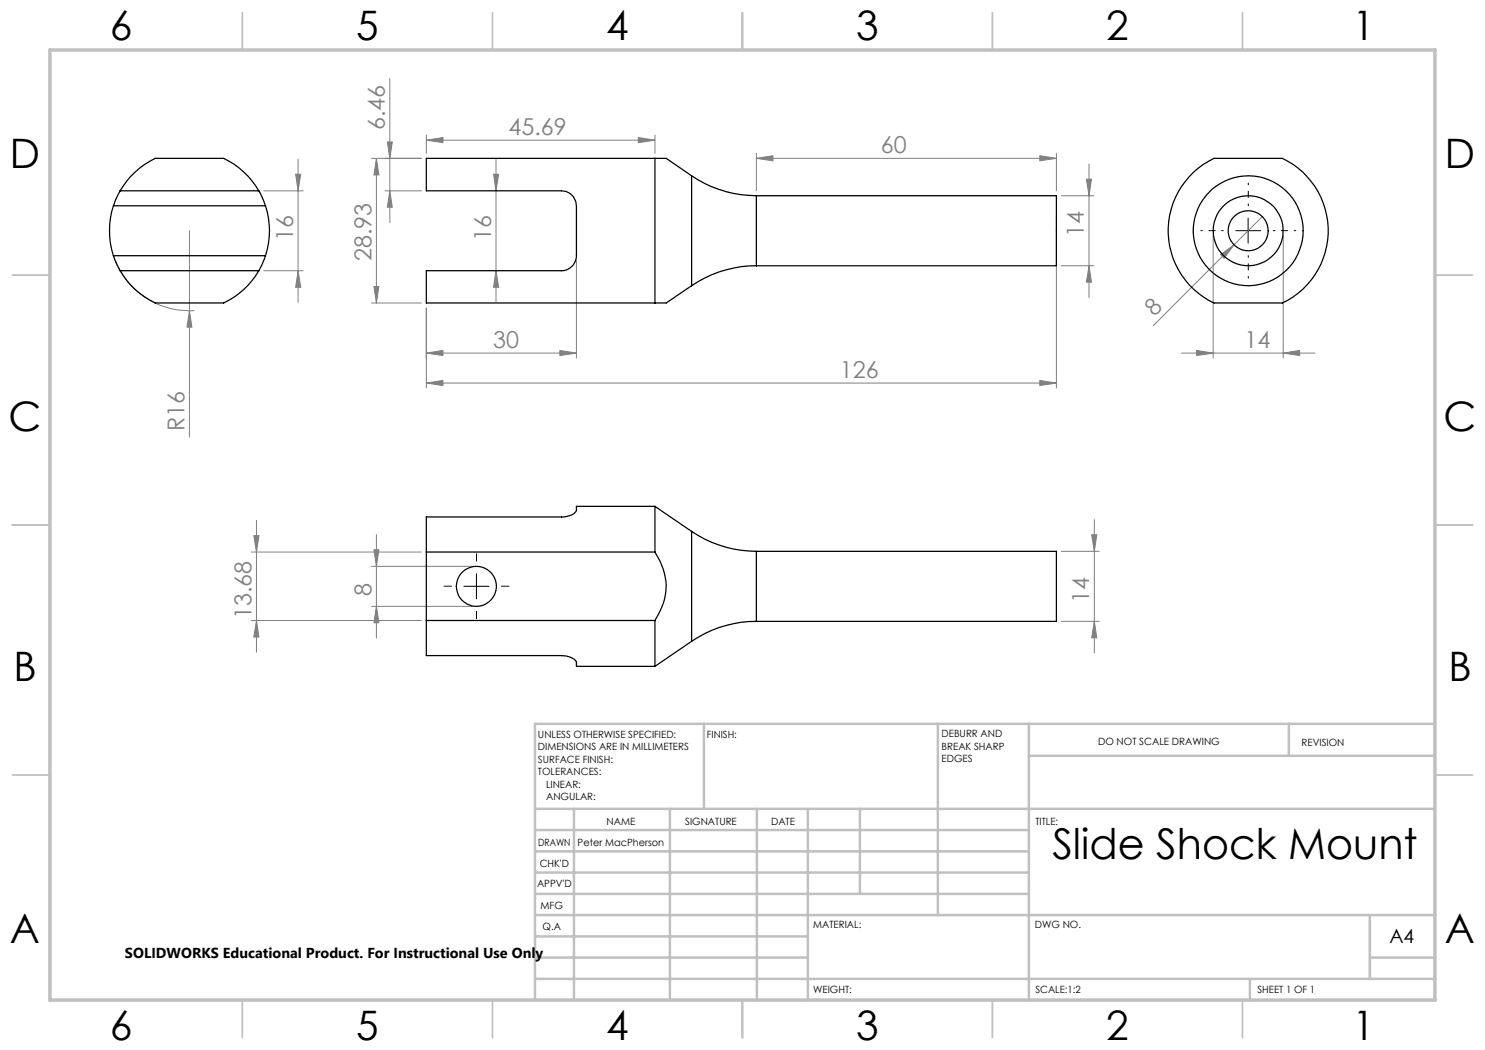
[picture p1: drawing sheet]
<svg xmlns="http://www.w3.org/2000/svg" width="297mm" height="210mm" viewBox="0 0 297 210" stroke-linecap="round" stroke-linejoin="round" font-family="sans-serif">
<g fill="none" stroke="#808080" stroke-width=".2">
<path d="M78 15.7v28.8M52.7 38.2h7.9M59.1 34.8h1l-.5 3.4zM59.6 31.8v28.7M74.3 31.7h10M75.3 31.7l.5 3.3h-1zM75.3 31.7v28.9M77 38.2h7.3M77.5 28.4h1l-.5 3.3zM78 38.2l.5 3.2h-1zM85.3 28l3.3-.5v1zM85.3 27v3.7"/>
<path d="M85.3 28h45.7M98.7 34.8h1l-.5 3.4zM99.2 31.8v28.7M127.7 27.5l3.3 .5-3.3 .5zM131 27v3.7M151.3 31.7l3.3-.6v1.1zM151.3 30.6v7.6M151.3 31.7h60M208 31.1l3.3 .6-3.3 .5zM211.3 30.6v7.6M212.3 39.1h6.5M217.3 35.8h1l-.5 3.3z"/>
<path d="M217.8 32.8v26.7M23 52.1a16 16 0 0 0 15.9 10M37.9 46.1v41.3M52.7 54.1h7.9M59.6 54.1l.5 3.4h-1zM74.8 57.3h1l-.5 3.3zM99.2 54.1l.5 3.4h-1zM115.3 52.1v19.5M211.3 43.1v34.5M212.3 53.2h6.5M217.8 53.2l.5 3.2h-1zM242.6 47.2v24.4"/>
<path d="M244.1 50.9l2.7-1.9-2 2.7zM246.8 49l-16.1 16.1M252.5 43.3l-5.7 5.7M256.6 47.2v24.4M37.9 62.2l.5 3.2h-1zM74.3 60.6h10M85.3 70.6l3.3-.5v1zM85.3 76.6l3.3-.5v1zM85.3 61.6v16M85.3 70.6h30M85.3 76.6h126M112 70.1l3.3 .5-3.3 .5z"/>
<path d="M208 76.1l3.3 .5-3.3 .5zM236.3 70.6h26.7M239.3 70.1l3.3 .5-3.3 .5zM256.6 70.6l3.3-.5v1zM50.3 110.4h34M50.8 107.1h1l-.5 3.3zM51.3 104.1v26.3M74.3 113.3h20M74.8 110h1l-.5 3.3zM75.3 106.9v20.7M212.3 110.3h7.6M218.3 107h1.1l-.5 3.3z"/>
<path d="M218.9 103.9v26.7M50.3 124.1h34M51.3 124.1l.5 3.3h-1zM74.3 121.3h20M75.3 121.3l.5 3.3h-1zM212.3 124.3h7.6M218.9 124.3l.5 3.3h-1.1z"/>
</g>
<path d="M244.7 46.1h-4.5M249.7 41.1v-4.5M249.7 51.1v4.5M254.7 46.1h4.5" fill="none" stroke="#000" stroke-width=".2" stroke-dasharray="15.2 1.3 1.3 1.3" stroke-dashoffset="14.9"/>
<path d="M90.3 117.2h-1.5M95.3 112.2v-1.5M100.3 117.2h1.5M95.3 122.2v1.5" fill="none" stroke="#000" stroke-width=".2" stroke-dasharray="15.2 1.3 1.3 1.3"/>
<path d="M247.2 46.1h4.9M249.6 43.6v5M92.8 117.3h5M95.3 114.8v5" fill="none" stroke="#000" stroke-width=".2"/>
<g fill="none" stroke="#c0c0c0" stroke-width=".35">
<path d="M48.5 2.5v7.5M98.5 2.5v7.5M148.5 2.5v7.5M198.5 2.5v7.5M248.5 2.5v7.5M2.5 55h7.5M287 55h7.5M2.5 105h7.5M287 105h7.5M2.5 155h7.5M287 155h7.5M48.5 200v7.5"/>
<path d="M98.5 200v7.5M148.5 200v7.5M198.5 200v7.5M248.5 200v7.5"/>
</g>
<g fill="none" stroke="#c0c0c0" stroke-width=".5">
<path d="M140.8 144.8v17M187.6 144.8v38.2M205.8 144.8v55.2M205.8 151.2h81.2M257.8 144.8v6.4M287 144.8h-180v55.2M107 161.8h180M107 178.8h98.8M107 174.5h98.8M107 170.3h98.8M107 166h98.8M114.8 161.8v38.2"/>
<path d="M134 161.8v38.2M151.4 161.8v38.2M161.6 161.8v38.2M172 161.8v17M107 195.8h180M107 191.5h54.6M107 187.3h54.6M107 183h180M250 195.8v4.2M274 191.5h13M274 183v12.8"/>
</g>
<path d="M10 10h277v190h-277z" fill="none" stroke="#c0c0c0" stroke-width=".7"/>
<g fill="#808080">
<path d="M244.1 50.9l2.7-1.9-2 2.7z"/>
<path d="M37.9 62.2l.5 3.2h-1z"/>
<path d="M112 70.1l3.3 .5-3.3 .5zM85.3 70.6l3.3-.5v1zM208 76.1l3.3 .5-3.3 .5zM85.3 76.6l3.3-.5v1z"/>
<path d="M85.3 28l3.3-.5v1zM127.7 27.5l3.3 .5-3.3 .5zM151.3 31.7l3.3-.6v1.1zM208 31.1l3.3 .6-3.3 .5zM239.3 70.1l3.3 .5-3.3 .5zM256.6 70.6l3.3-.5v1z"/>
<path d="M78 38.2l.5 3.2h-1zM77.5 28.4h1l-.5 3.3z"/>
<path d="M75.3 31.7l.5 3.3h-1zM74.8 57.3h1l-.5 3.3zM98.7 34.8h1l-.5 3.4zM99.2 54.1l.5 3.4h-1zM217.3 35.8h1l-.5 3.3zM217.8 53.2l.5 3.2h-1zM74.8 110h1l-.5 3.3zM75.3 121.3l.5 3.3h-1zM50.8 107.1h1l-.5 3.3zM51.3 124.1l.5 3.3h-1zM218.3 107h1.1l-.5 3.3zM218.9 124.3l.5 3.3h-1.1zM59.1 34.8h1l-.5 3.4zM59.6 54.1l.5 3.4h-1z"/>
</g>
<g fill="none" stroke="#000" stroke-width=".25">
<path d="M24 38.2a16.4 16.4 0 0 1 7-6.5h13.7a16.4 16.4 0 0 1 7.1 6.5M24 38.2l-1.3 3M24 38.2h27.8M51.8 38.2l1.3 3M131 31.7h-45.7v6.5h27a2.96 2.96 0 0 1 3 3v8.7a3.5 3.5 0 0 1-2.1 4.1l-.8 .1h-27.1v6.5h45.7M131 31.7v28.9M131 31.7h2.2l5.1 3.5M138.3 35.2a23.5 23.5 0 0 0 13 3.9M138.3 35.2v21.9M151.3 39.1h60v14.1h-60M151.3 39.1v14.1M238.7 34.5a16.2 16.2 0 0 1 4.1-2.8h12.3a2.81 2.81 0 0 1 2.5 .6 16 16 0 0 1-1.2 28.3h-11.8a4.8 4.8 0 0 1-4-1.2 16 16 0 0 1-1.9-24.9z"/>
<path d="M22.7 51.1l1.3 3M22.7 41.2a16.4 16.4 0 0 0 0 9.9M22.7 41.2h30.4M22.7 51.1h30.4M24 54.1a16 16 0 0 0 7 6.5h13.7a16 16 0 0 0 7.1-6.5M24 54.1h27.8M53.1 51.1l-1.3 3M53.1 41.2a15.8 15.8 0 0 1 0 9.9M138.3 57.1l-5.1 3.5h-2.2M151.3 53.2a23.2 23.2 0 0 0-13 3.9M85.3 110.4h45.7M85.3 110.4v13.7"/>
<path d="M131 110.4a11.9 11.9 0 0 1 1.7 10.2l-1.7 3.5M131 101.3v9.1M131 101.3h-15.7a1.41 1.41 0 0 1-1.3 1.8l-1.2 .3h-27.5v7M131 101.3l7.3 5M138.3 106.3a23.5 23.5 0 0 0 13 4M138.3 106.3v22M151.3 110.3h60v14h-60M151.3 110.3v14M85.3 124.1v7h27a3.2 3.2 0 0 1 3 1.4v.8h15.7M85.3 124.1h45.7M131 124.1v9.2M138.3 128.3l-7.3 5"/>
<path d="M151.3 124.3a23.2 23.2 0 0 0-13 4"/>
<circle cx="249.6" cy="46.1" r="7"/>
<circle cx="249.7" cy="46.2" r="11"/>
<circle cx="249.7" cy="46.1" r="4"/>
<circle cx="95.3" cy="117.3" r="4"/>
</g>
<text font-size="8.5" x="210.5" y="171.8">Slide Shock Mount</text>
<g font-size="8.1">
<text x="22" y="8">6</text>
<text x="71.2" y="8">5</text>
<text x="121.2" y="8">4</text>
<text x="171.3" y="8">3</text>
<text x="221.3" y="8">2</text>
<text x="270.5" y="8">1</text>
<text x="2" y="33.6">D</text>
<text x="289" y="33.6">D</text>
<text x="1.7" y="86.1">C</text>
<text x="288.7" y="86.1">C</text>
<text x="2.7" y="136.1">B</text>
<text x="289.7" y="136.1">B</text>
<text x="2" y="188.6">A</text>
<text x="289" y="188.6">A</text>
<text x="22" y="208">6</text>
<text x="71.2" y="208">5</text>
<text x="121.2" y="208">4</text>
<text x="171.3" y="208">3</text>
<text x="221.3" y="208">2</text>
<text x="270.5" y="208">1</text>
</g>
<g font-size="4.7" fill="#808080">
<text x="77" y="26.1" transform="rotate(-90 77 26.1)">6.46</text>
<text x="101.7" y="27">45.69</text>
<text x="176.2" y="30.6">60</text>
<text x="216.8" y="47.3" transform="rotate(-90 216.8 47.3)">14</text>
<text x="58.6" y="48.2" transform="rotate(-90 58.6 48.2)">16</text>
<text x="74.3" y="52.2" transform="rotate(-90 74.3 52.2)">28.93</text>
<text x="98.2" y="48.2" transform="rotate(-90 98.2 48.2)">16</text>
<text x="230.9" y="63.5" transform="rotate(-45 230.9 63.5)">8</text>
<text x="98.7" y="69.6">30</text>
<text x="248.9" y="69.6">14</text>
<text x="168" y="75.6">126</text>
<text x="36.9" y="86.1" transform="rotate(-90 36.9 86.1)">R16</text>
<text x="74.3" y="119.2" transform="rotate(-90 74.3 119.2)">8</text>
<text x="50.3" y="123.8" transform="rotate(-90 50.3 123.8)">13.68</text>
<text x="217.9" y="120.5" transform="rotate(-90 217.9 120.5)">14</text>
</g>
<text font-size="3.9" x="277.9" y="188.5">A4</text>
<text font-size="2.9" x="25" y="191.6">SOLIDWORKS Educational Product. For Instructional Use Only</text>
<g font-size="2">
<text x="107.6" y="147.6">UNLESS OTHERWISE SPECIFIED:</text>
<text x="141.4" y="147.6">FINISH:</text>
<text x="188.3" y="147.5">DEBURR AND</text>
<text x="188.3" y="150">BREAK SHARP</text>
<text x="219.6" y="149">DO NOT SCALE DRAWING</text>
<text x="260.3" y="149.2">REVISION</text>
<text x="107.6" y="150.1">DIMENSIONS ARE IN MILLIMETERS</text>
<text x="107.6" y="152.6">SURFACE FINISH:</text>
<text x="107.6" y="155.1">TOLERANCES:</text>
<text x="188.3" y="152.5">EDGES</text>
<text x="109.2" y="157.6">LINEAR:</text>
<text x="109.2" y="160.1">ANGULAR:</text>
<text x="121.3" y="165">NAME</text>
<text x="137" y="164.9">SIGNATURE</text>
<text x="154.2" y="164.9">DATE</text>
<text x="207.1" y="164.9">TITLE:</text>
<text x="107.6" y="169.1">DRAWN</text>
<text x="107.9" y="173.3">CHK'D</text>
<text x="115.5" y="169.1">Peter MacPherson</text>
<text x="107.4" y="177.4">APPV'D</text>
<text x="108.1" y="181.8">MFG</text>
<text x="108.5" y="186">Q.A</text>
<text x="162.6" y="185.5">MATERIAL:</text>
<text x="207" y="185.5">DWG NO.</text>
<text x="162.6" y="198.5">WEIGHT:</text>
<text x="207.1" y="198.6">SCALE:1:2</text>
<text x="251.5" y="198.6">SHEET 1 OF 1</text>
</g>
</svg>
